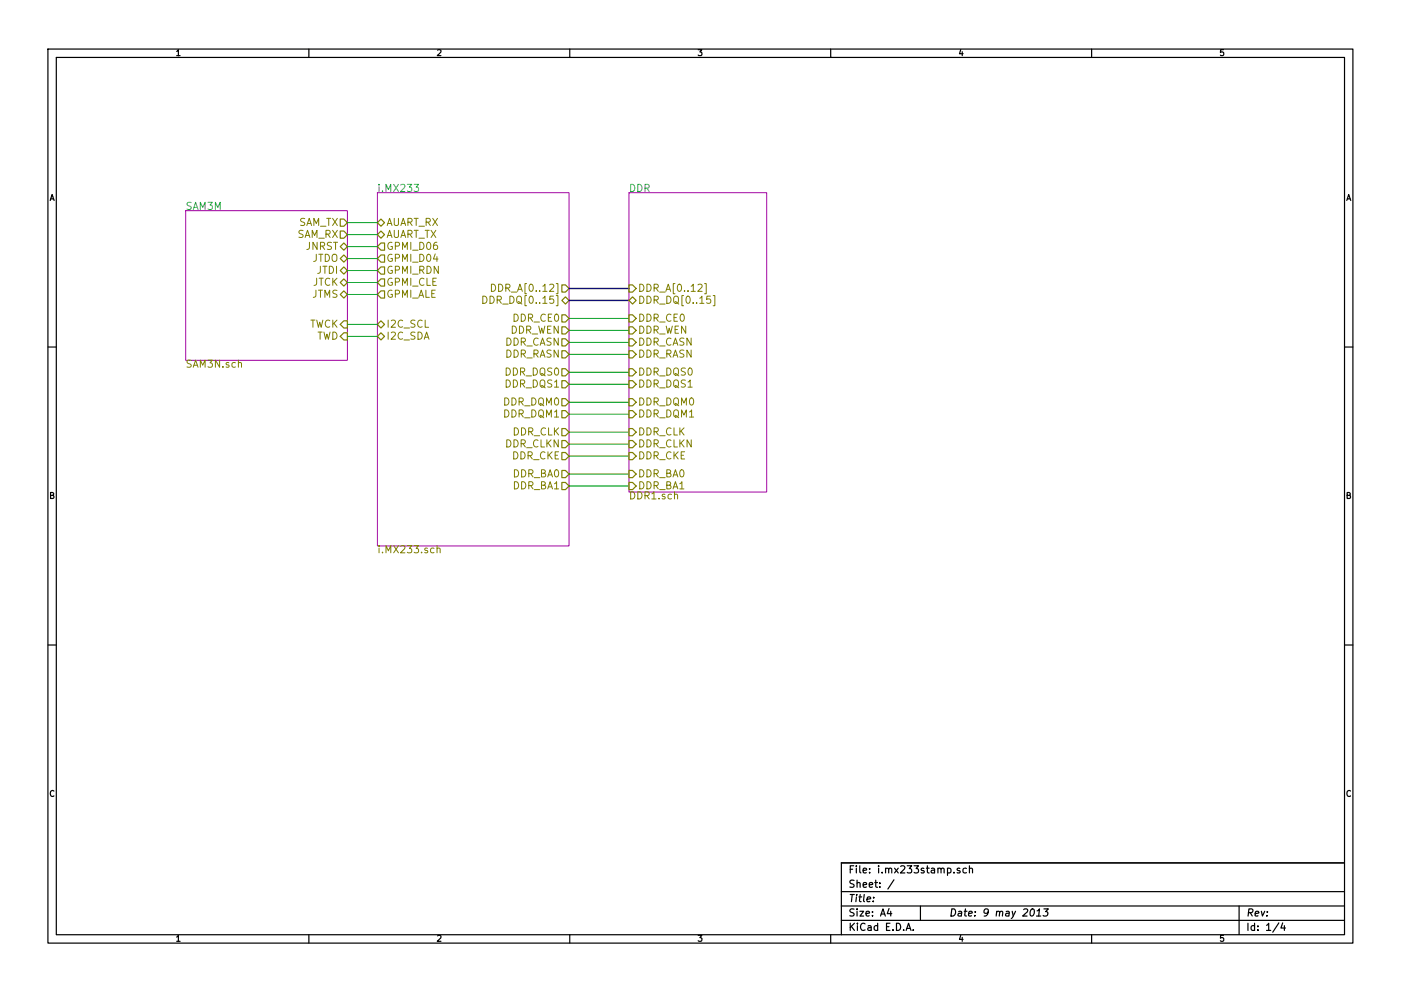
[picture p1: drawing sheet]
<svg xmlns="http://www.w3.org/2000/svg" width="297mm" height="210mm" viewBox="0 0 297 210" stroke-linecap="round" stroke-linejoin="round" font-family="sans-serif">
<g fill="none" stroke="#000" stroke-width=".25">
<path d="M10.2 10.4h276.6v189.7h-276.6zM11.9 12.2h273.2v186.1h-273.2zM65.5 10.4v1.8M120.8 10.4v1.8M176.1 10.4v1.8M231.4 10.4v1.8M10.2 73.6h1.7M285.1 73.6h1.7M10.2 136.8h1.7M285.1 136.8h1.7M65.5 198.3v1.8M120.8 198.3v1.8"/>
<path d="M176.1 198.3v1.8M178.4 189.2h106.7M178.4 195.3h106.7M178.4 192.2h106.7M185.2 190.4v.1M188.5 192.8l-.4 1h1M188.8 193.3v1.1M189.5 186.7l-1.3 1.9M192.1 197.4l.5-1.5 .5 1.5M192.3 197h.7M193.6 197.3v.1M195.1 192.2v3.1"/>
<path d="M202.3 185.1v.1M203.5 184.3l-.4-.1-.2 .2 .1 .2 .5 .2v.3h-.6M204.9 184.3l-.4-.1-.3 .3v.6l.3 .1 .4-.1M205.5 184.3h.1a.36 .36 0 0 1 .6 .1v.8M205.5 183.7v1.5M218.6 193l.3-.2a.78 .78 0 0 1 .5 .7 .78 .78 0 0 1-.4 .7l-.3 .2-.3-.3v-.7zM219.8 194.4h.8M219.9 193.3l.5-.5-.2 1.6M221.3 192.8h1l-.6 .6 .3 .1 .2 .2-.1 .4-.3 .3-.6-.2M231.4 198.3v1.8M262.7 192.2v6.1M271.1 195.8l-1.3 2"/>
<path d="M272 195.8l-.4 1.1h.9M272.3 196.4v1M285.1 183.1h-106.7v15.2"/>
</g>
<path d="M39.4 44.7h34.3v31.7h-34.3zM80 40.9h40.6v74.9h-40.6zM133.3 40.9h29.3v63.5h-29.3z" fill="none" stroke="#a000a0" stroke-width=".21"/>
<path d="M50.5 77.1l.1-.1a.36 .36 0 0 1 .6 .1v.8M102.4 62.8a.77 .77 0 0 1 .9 .8 .77 .77 0 0 1-.9 .8zM104.2 60.3a.77 .77 0 0 1 .9 .8 .77 .77 0 0 1-.9 .7zM149.4 60.2h.3v2.1h-.3M151.2 62.7h.4v2.2h-.4M92.7 116.4a.36 .36 0 0 1 .6 .1v.8M92.7 115.8v1.5M143 105l.1-.1a.36 .36 0 0 1 .6 .2v.8" fill="none" stroke="#808000" stroke-width=".21"/>
<g fill="none" stroke="#808000" stroke-width=".25">
<path d="M72.1 52.3l.8-.7 .8 .7-.8 .8zM72.1 59.9l.8-.7 .8 .7-.8 .8zM72.1 54.9l.8-.8 .8 .8-.8 .7zM72.1 57.4l.8-.8 .8 .8-.8 .8zM72.1 49h.8l.8 .8-.8 .7h-.8zM72.1 46.5h.8l.8 .7-.8 .8h-.8zM80 49.8l.8-.8 .7 .8-.7 .7zM80 47.2l.8-.7 .7 .7-.7 .8zM80 57.4l.8-.8h.7v1.6h-.7zM80.8 51.6h.7v1.5h-.7l-.8-.8zM80.8 59.2h.7v1.5h-.7l-.8-.8zM80.8 54.1h.7v1.5h-.7l-.8-.7z"/>
<path d="M72.1 62.5l.8-.8 .8 .8-.8 .7zM72.1 71.4l.8-.8h.8v1.5h-.8zM72.1 68.8l.8-.7h.8v1.5h-.8zM80 68.8l.8-.7 .7 .7-.7 .8zM80 71.4l.8-.8 .7 .8-.7 .7zM80 62.5l.8-.8h.7v1.5h-.7zM119.1 60.4h.8l.7 .8-.7 .8h-.8zM119.1 63.7l.8-.7 .7 .7-.7 .8zM119.1 69.3h.8l.7 .8-.7 .8h-.8zM119.1 74.4h.8l.7 .8-.7 .7h-.8zM119.1 78.2h.8l.7 .8-.7 .8h-.8zM119.1 71.9h.8l.7 .7-.7 .8h-.8z"/>
<path d="M119.1 66.8h.8l.7 .8-.7 .7h-.8zM133.3 60.4h.8l.8 .8-.8 .8h-.8zM133.3 63.7l.8-.7 .8 .7-.8 .8zM133.3 66.8h.8l.8 .8-.8 .7h-.8zM133.3 71.9h.8l.8 .7-.8 .8h-.8zM133.3 78.2h.8l.8 .8-.8 .8h-.8zM133.3 74.4h.8l.8 .8-.8 .7h-.8zM133.3 69.3h.8l.8 .8-.8 .8h-.8zM119.1 80.8h.8l.7 .7-.7 .8h-.8zM119.1 87.1h.8l.7 .8-.7 .7h-.8zM119.1 84.6h.8l.7 .7-.7 .8h-.8zM119.1 90.9h.8l.7 .8-.7 .8h-.8z"/>
<path d="M119.1 93.5h.8l.7 .7-.7 .8h-.8zM119.1 96h.8l.7 .8-.7 .7h-.8zM119.1 99.8h.8l.7 .8-.7 .7h-.8zM133.3 99.8h.8l.8 .8-.8 .7h-.8zM133.3 96h.8l.8 .8-.8 .7h-.8zM133.3 93.5h.8l.8 .7-.8 .8h-.8zM133.3 90.9h.8l.8 .8-.8 .8h-.8zM133.3 84.6h.8l.8 .7-.8 .8h-.8zM133.3 87.1h.8l.8 .8-.8 .7h-.8zM133.3 80.8h.8l.8 .7-.8 .8h-.8zM119.1 102.4h.8l.7 .7-.7 .8h-.8zM133.3 102.4h.8l.8 .7-.8 .8h-.8z"/>
</g>
<path d="M87.8 39.1h.9l-.5 .6 .5 .1v.7l-.3 .1-.6-.1" fill="none" stroke="#00a0a0" stroke-width=".21"/>
<g fill="none" stroke="#00a000" stroke-width=".21">
<path d="M73.7 49.8h6.3M73.7 57.4h6.3M73.7 52.3h6.3M73.7 54.9h6.3M73.7 59.9h6.3M73.7 47.2h6.3M73.7 71.4h6.3M73.7 62.5h6.3M73.7 68.8h6.3M120.6 75.2h12.7M120.6 72.6h12.7M120.6 70.1h12.7"/>
<path d="M120.6 67.6h12.7M120.6 79h12.7M120.6 87.9h12.7M120.6 81.5h12.7M120.6 96.8h12.7M120.6 91.7h12.7M120.6 94.2h12.7M120.6 85.3h12.7M120.6 103.1h12.7M120.6 100.6h12.7"/>
</g>
<path d="M120.6 61.2h12.7M120.6 63.7h12.7" fill="none" stroke="#0000c0" stroke-width=".3"/>
<g font-size="2.1" fill="#00a0a0">
<text x="80" y="40.8">i.MX233</text>
<text x="133.3" y="40.8">DDR</text>
<text x="39.4" y="44.6">SAM3M</text>
</g>
<g font-size="2.1" fill="#808000">
<text x="62.9" y="50.5">SAM_RX</text>
<text x="63.1" y="48">SAM_TX</text>
<text x="64.8" y="53.1">JNRST</text>
<text x="81.9" y="50.5">AUART_TX</text>
<text x="81.9" y="48">AUART_RX</text>
<text x="81.9" y="53.1">GPMI_D06</text>
<text x="66.1" y="55.6">JTDO</text>
<text x="67.1" y="58.2">JTDI</text>
<text x="81.9" y="58.2">GPMI_RDN</text>
<text x="81.9" y="55.6">GPMI_D04</text>
<text x="66.1" y="63.2">JTMS</text>
<text x="66.2" y="60.7">JTCK</text>
<text x="81.9" y="60.7">GPMI_CLE</text>
<text x="81.9" y="63.2">GPMI_ALE</text>
<text x="103.6" y="64.5">DDR_DQ[0..15]</text>
<text x="105.3" y="62">DDR_A[0..12]</text>
<text x="135.3" y="62">DDR_A[0..12]</text>
<text x="135.3" y="64.5">DDR_DQ[0..15]</text>
<text x="65.4" y="69.6">TWCK</text>
<text x="81.9" y="69.6">I2C_SCL</text>
<text x="108" y="70.9">DDR_WEN</text>
<text x="108.8" y="68.3">DDR_CE0</text>
<text x="135.3" y="68.3">DDR_CE0</text>
<text x="135.3" y="70.9">DDR_WEN</text>
<text x="66.9" y="72.1">TWD</text>
<text x="81.9" y="72.1">I2C_SDA</text>
<text x="106.9" y="75.9">DDR_RASN</text>
<text x="106.9" y="73.4">DDR_CASN</text>
<text x="135.3" y="73.4">DDR_CASN</text>
<text x="135.3" y="75.9">DDR_RASN</text>
<text x="39.4" y="78.1">SAM3N.sch</text>
<text x="107.2" y="82.3">DDR_DQS1</text>
<text x="107.2" y="79.8">DDR_DQS0</text>
<text x="135.3" y="79.8">DDR_DQS0</text>
<text x="135.3" y="82.3">DDR_DQS1</text>
<text x="106.8" y="88.6">DDR_DQM1</text>
<text x="106.8" y="86.1">DDR_DQM0</text>
<text x="135.3" y="86.1">DDR_DQM0</text>
<text x="135.3" y="88.6">DDR_DQM1</text>
<text x="107" y="95">DDR_CLKN</text>
<text x="108.6" y="92.5">DDR_CLK</text>
<text x="135.3" y="95">DDR_CLKN</text>
<text x="135.3" y="92.5">DDR_CLK</text>
<text x="108.5" y="97.5">DDR_CKE</text>
<text x="108.7" y="101.3">DDR_BA0</text>
<text x="135.3" y="101.3">DDR_BA0</text>
<text x="135.3" y="97.5">DDR_CKE</text>
<text x="108.7" y="103.9">DDR_BA1</text>
<text x="133.3" y="106">DDR1.sch</text>
<text x="135.3" y="103.9">DDR_BA1</text>
<text x="80" y="117.4">i.MX233.sch</text>
</g>
<g font-size="2.1">
<text x="179.9" y="185.4">File: i.mx233stamp.sch</text>
<text x="179.9" y="191.5">Title:</text>
<text x="179.9" y="188.4">Sheet: /</text>
<text x="179.9" y="197.6">KiCad E.D.A.</text>
<text x="179.9" y="194.5">Size: A4</text>
<text x="201.2" y="194.5">Date: 9 may 2013</text>
<text x="264.2" y="194.5">Rev:</text>
<text x="264.2" y="197.6">Id: 1/4</text>
</g>
<g font-size="1.8">
<text x="37.3" y="11.9">1</text>
<text x="92.7" y="11.9">2</text>
<text x="148" y="11.9">3</text>
<text x="203.3" y="11.9">4</text>
<text x="258.6" y="11.9">5</text>
<text x="10.4" y="42.7">A</text>
<text x="285.3" y="42.7">A</text>
<text x="10.4" y="105.9">B</text>
<text x="285.3" y="105.9">B</text>
<text x="10.4" y="169.1">C</text>
<text x="285.3" y="169.1">C</text>
<text x="37.3" y="199.8">1</text>
<text x="92.7" y="199.8">2</text>
<text x="148" y="199.8">3</text>
<text x="203.3" y="199.8">4</text>
<text x="258.6" y="199.8">5</text>
</g>
</svg>
